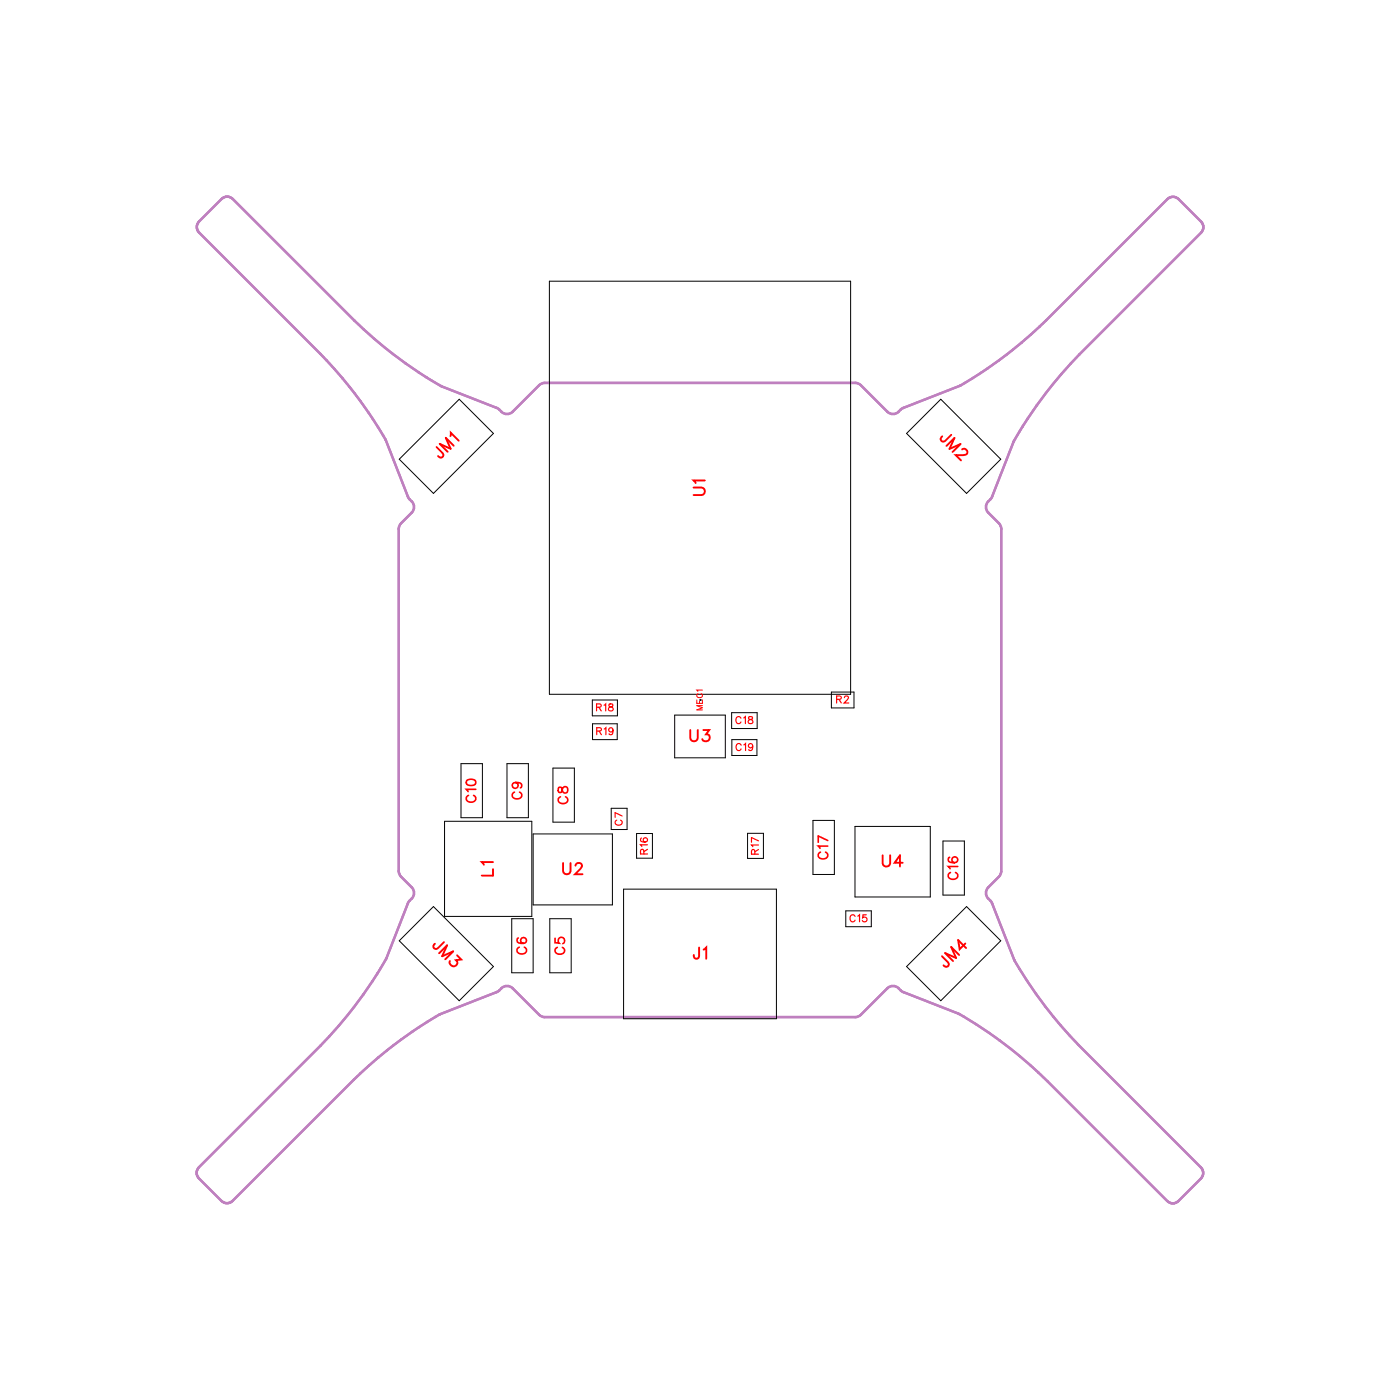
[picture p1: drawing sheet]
<svg xmlns="http://www.w3.org/2000/svg" width="88mm" height="88mm" viewBox="0 0 88 88" stroke-linecap="round" stroke-linejoin="round" font-family="sans-serif">
<path d="M34 24.3l.4-.1h19.5l.4 .1 1.7 1.7a.54 .54 0 0 0 .8-.2M34 24.3l-1.7 1.7a.83 .83 0 0 1-1-.3l-3.4-1.3a26.3 26.3 0 0 1-5.5-4.2l-7.7-7.6a.5 .5 0 0 0-.7 0l-1.4 1.4a.5 .5 0 0 0 0 .7l7.6 7.6a27 27 0 0 1 4.1 5.5l1.5 3.6a.69 .69 0 0 1 .2 .9l-.7 .7-.1 .4v21.5l.1 .4 .7 .7a.59 .59 0 0 1-.2 .9l-1.4 3.5a26.4 26.4 0 0 1-4.2 5.5l-7.6 7.7a.5 .5 0 0 0 0 .7l1.4 1.4a.5 .5 0 0 0 .7 0l7.6-7.6a27 27 0 0 1 5.5-4.1l3.6-1.5a.69 .69 0 0 1 .9-.2l1.7 1.7 .4 .2h19.5l.4-.2M56.8 25.8l3.8-1.5a27.4 27.4 0 0 0 5.4-4.1l7.6-7.6a.5 .5 0 0 1 .7 0l1.5 1.4a.5 .5 0 0 1 0 .7l-7.7 7.7a26.7 26.7 0 0 0-4.2 5.5l-1.4 3.5a.69 .69 0 0 0-.2 .9l.7 .7 .2 .4v21.5M62.5 56.8l1.5 3.7a27.1 27.1 0 0 0 4 5.4l7.7 7.7a.5 .5 0 0 1 0 .7l-1.4 1.5a.5 .5 0 0 1-.7 0l-7.5-7.6a27 27 0 0 0-5.7-4.3l-3.5-1.4a.69 .69 0 0 0-.9-.2l-1.7 1.7M63.2 54.9l-.2 .4-.7 .7a.54 .54 0 0 0 .2 .8" fill="none" stroke="#bf80bf" stroke-width=".15"/>
<g fill="none" stroke="#000" stroke-width=".06">
<path d="M34.7 17.7h19v26.1h-19zM25.2 29l3.8-3.8 2.1 2.1-3.8 3.8zM57.2 27.3l2.1-2.1 3.8 3.8-2.1 2.1zM27.3 57.2l3.8 3.8-2.1 2.1-3.8-3.8zM28 51.8h5.5v6h-5.5zM29.1 48.2h1.3v3.4h-1.3zM32 48.2h1.3v3.4h-1.3zM32.3 57.9h1.3v3.5h-1.3zM33.6 52.6h5v4.5h-5zM34.7 57.9h1.3v3.5h-1.3zM34.9 48.4h1.3v3.5h-1.3zM37.4 44.2h1.5v1h-1.5z"/>
<path d="M37.4 45.7h1.5v1h-1.5zM38.6 51h1v1.3h-1zM39.3 56.1h9.7v8.2h-9.7zM40.2 52.6h1v1.5h-1zM42.6 45.1h3.1v2.7h-3.1zM44.2 44.2h.1M46.1 45h1.7v1h-1.7zM46.2 46.7h1.5v1h-1.5zM47.2 52.6h1v1.5h-1zM51.3 51.7h1.3v3.5h-1.3zM52.4 43.7h1.5v1h-1.5zM53.3 57.5h1.7v1h-1.7z"/>
<path d="M53.9 52.1h4.8v4.5h-4.8zM59.5 53h1.3v3.5h-1.3zM61 57.2l2.1 2.1-3.8 3.8-2.1-2.1z"/>
</g>
<g fill="none" stroke="#f00" stroke-width=".12">
<path d="M27.5 28.2l.5 .5-.2 .2-.2-.1M28.4 27.5v-.2l.5 .5M28.6 28.1l-.5-.5 .3 .7-.7-.3 .5 .5M43.7 30.8h.6l.2 .2-.1 .2h-.7M44.5 30.3h-.8l.2 .2M59.7 28.1l.5-.5-.3 .7 .7-.3-.5 .5M60 27.4l-.5 .5-.2-.2 .1-.2M60.7 28.4l.2-.1 .1 .1v.2l-.2 .1h-.5l.3 .3M28 59.4l-.5 .5-.2-.2 .1-.2M31.1 54.4h-.7l.1 .1M31.1 54.8v.4h-.7M35.5 54.4v.5l.2 .2 .3-.1v-.6"/>
<path d="M36.3 54.6l.1-.2h.2l.1 .2-.1 .2-.3 .3h.4M43.5 46v.6l.2 .2 .3-.1v-.7M44.1 59.8v.6h-.3v-.2M44.4 46h.3l-.2 .3a.24 .24 0 0 1 .2 .4 .24 .24 0 0 1-.4-.1M44.4 59.9l.1-.1v.7M55.7 53.9v.6l.2 .2 .2-.1v-.7M56.9 54.4h-.5l.4-.5v.8M60.9 59.5l-.4 .4-.1-.6 .5 .5M27.7 60.1l.5-.5-.3 .7 .7-.3-.5 .5M28.8 60.3l.3 .2-.3 .1a.24 .24 0 0 1-.2 .4 .24 .24 0 0 1-.2-.4M59.4 60.3l.4 .5-.1 .2-.2-.1M60.5 60.2l-.5-.5 .3 .7-.7-.3 .5 .5"/>
</g>
<g fill="none" stroke="#f00" stroke-width=".1">
<path d="M29.4 49.2a.3 .3 0 0 1 .4-.1 .3 .3 0 0 1 .2 .4 .3 .3 0 0 1-.4 .1 .3 .3 0 0 1-.2-.4zM29.6 50.2a.22 .22 0 0 0-.2 .2 .22 .22 0 0 0 .2 .2h.2a.22 .22 0 0 0 .2-.2 .22 .22 0 0 0-.1-.2M30 49.8h-.6l.1 .1M32.5 50a.22 .22 0 0 0-.2 .2 .22 .22 0 0 0 .2 .2h.2a.22 .22 0 0 0 .2-.2 .22 .22 0 0 0-.1-.2M32.5 49.4a.18 .18 0 0 1 .2 .2 .18 .18 0 0 1-.3 .1 .18 .18 0 0 1 0-.3h.1a.28 .28 0 0 1 .4 .2l-.1 .1M32.7 59.2h-.1a.29 .29 0 0 0 .3 .3 .29 .29 0 0 0 .3-.2 .19 .19 0 0 0-.2-.2 .19 .19 0 0 0-.2 .2 .19 .19 0 0 0 .2 .2M32.8 59.7a.22 .22 0 0 0-.2 .3 .22 .22 0 0 0 .2 .2h.2a.22 .22 0 0 0 .2-.2 .22 .22 0 0 0-.1-.3M35 59.2v.3h.3a.21 .21 0 0 1 0-.3 .21 .21 0 0 1 .3 0 .21 .21 0 0 1-.1 .3M35.2 59.8a.22 .22 0 0 0-.2 .2 .22 .22 0 0 0 .2 .2h.2a.22 .22 0 0 0 .2-.2 .22 .22 0 0 0-.1-.2M35.2 49.7v.3h.2a.24 .24 0 0 1 .1-.3 .24 .24 0 0 1 .3 0v.2l-.1 .1-.2-.1-.1-.2zM35.4 50.3a.22 .22 0 0 0-.2 .2 .22 .22 0 0 0 .2 .2h.2a.22 .22 0 0 0 .2-.2 .22 .22 0 0 0-.1-.2M51.8 53.7a.22 .22 0 0 0-.2 .3 .22 .22 0 0 0 .2 .2h.2a.22 .22 0 0 0 .2-.2 .22 .22 0 0 0-.1-.3"/>
<path d="M52.2 53.4h-.6l.1 .1M52.2 53l-.6-.3v.4M59.9 54.1h-.1a.29 .29 0 0 0 .3 .4 .29 .29 0 0 0 .3-.3 .19 .19 0 0 0-.2-.2 .19 .19 0 0 0-.2 .2 .19 .19 0 0 0 .2 .2M60 55a.22 .22 0 0 0-.2 .3 .22 .22 0 0 0 .2 .2h.2a.22 .22 0 0 0 .2-.2 .22 .22 0 0 0-.1-.3M60.4 54.7h-.6l.1 .1"/>
</g>
<g fill="none" stroke="#f00" stroke-width=".07">
<path d="M37.6 44.6h.3v-.2h-.3v.4M37.6 46.1h.3v-.2h-.3v.4M37.8 44.6l.1 .2M37.8 46.1l.1 .2M38.1 44.5l.1-.1v.4M38.1 46l.1-.1v.4M38.4 44.4v.1a.23 .23 0 0 1 .2 .3h-.2a.18 .18 0 0 1 0-.2 .18 .18 0 0 1 .2-.1v-.1zM38.7 46a.14 .14 0 0 1-.2 .2 .16 .16 0 0 1-.1-.3 .14 .14 0 0 1 .2 .1v.3h-.2M38.9 51.7a.16 .16 0 0 0-.1 .2 .16 .16 0 0 0 .2 .1h.1a.16 .16 0 0 0 .1-.1 .16 .16 0 0 0-.1-.2M39.2 51.5l-.4-.2v.3M40.5 52.9h-.1a.19 .19 0 0 0 .2 .2 .19 .19 0 0 0 .2-.2 .14 .14 0 0 0-.2 0 .14 .14 0 0 0 .1 .2M40.6 53.9v-.3h-.2v.3h.4"/>
<path d="M40.8 53.3h-.4l.1 .1M40.8 53.6l-.2 .1M46.7 45.3a.16 .16 0 0 0-.2-.1 .16 .16 0 0 0-.1 .2v.1a.16 .16 0 0 0 .1 .1 .16 .16 0 0 0 .2-.1M46.7 47a.16 .16 0 0 0-.1-.1 .16 .16 0 0 0-.2 .2v.1a.16 .16 0 0 0 .2 .1 .16 .16 0 0 0 .1-.1M46.9 45.3l.1-.1v.4M46.9 47l.1-.1v.4M47.2 45.2v.1a.23 .23 0 0 1 .2 .3h-.2a.18 .18 0 0 1 0-.2 .18 .18 0 0 1 .2-.1v-.1zM47.5 47a.14 .14 0 0 1-.2 .2 .16 .16 0 0 1-.1-.3 .16 .16 0 0 1 .3 .1l-.1 .3h-.2M47.6 53.9v-.3h-.2v.3h.4M47.8 53.3h-.4l.1 .1M47.8 53.6l-.2 .1M47.8 53l-.4-.2v.3"/>
<path d="M52.8 44.1h.2v-.2h-.2v.4M52.9 44.1l.2 .2M53.3 44l.1-.1 .1 .1-.3 .3h.3M53.9 57.8a.16 .16 0 0 0-.2-.1 .16 .16 0 0 0-.1 .2v.1a.16 .16 0 0 0 .1 .1 .16 .16 0 0 0 .2-.1M54.1 57.8l.1-.1v.4M54.6 57.7h-.2v.2a.16 .16 0 0 1 .2 0 .16 .16 0 0 1 0 .2 .16 .16 0 0 1-.2 0"/>
</g>
<path d="M43.9 44.1v.3h.4v-.3M44 43.8a.13 .13 0 0 0-.1 .1 .13 .13 0 0 0 .2 .1h.1a.13 .13 0 0 0 .1-.1 .13 .13 0 0 0-.1-.1M44.1 44.2v.2M44.3 43.5h-.4l.1 .1M44.3 44.5h-.4l.4 .1-.4 .2h.4" fill="none" stroke="#f00" stroke-width=".06"/>
<g font-size="1.2" fill="#fff">
<text x="28" y="29.2" transform="rotate(-45 28 29.2)">JM1</text>
<text x="59" y="27.9" transform="rotate(45 59 27.9)">JM2</text>
<text x="44.8" y="31.3" transform="rotate(-90 44.8 31.3)">U1</text>
<text x="43.5" y="47.1">U3</text>
<text x="27" y="59.9" transform="rotate(45 27 59.9)">JM3</text>
<text x="31.4" y="55.3" transform="rotate(-90 31.4 55.3)">L1</text>
<text x="35.5" y="55.4">U2</text>
<text x="55.6" y="55">U4</text>
<text x="43.7" y="60.8">J1</text>
<text x="59.8" y="61.3" transform="rotate(-45 59.8 61.3)">JM4</text>
</g>
<g font-size="1" fill="#fff">
<text x="30.3" y="50.6" transform="rotate(-90 30.3 50.6)">C10</text>
<text x="33.2" y="50.4" transform="rotate(-90 33.2 50.4)">C9</text>
<text x="36.1" y="50.7" transform="rotate(-90 36.1 50.7)">C8</text>
<text x="52.5" y="54.2" transform="rotate(-90 52.5 54.2)">C17</text>
<text x="60.7" y="55.5" transform="rotate(-90 60.7 55.5)">C16</text>
<text x="33.5" y="60.2" transform="rotate(-90 33.5 60.2)">C6</text>
<text x="35.9" y="60.2" transform="rotate(-90 35.9 60.2)">C5</text>
</g>
<g font-size=".8" fill="#fff">
<text x="37.6" y="45">R18</text>
<text x="37.6" y="46.5">R19</text>
<text x="46.4" y="45.8">C18</text>
<text x="46.4" y="47.5">C19</text>
<text x="52.7" y="44.5">R2</text>
<text x="39.4" y="52.1" transform="rotate(-90 39.4 52.1)">C7</text>
<text x="41" y="53.9" transform="rotate(-90 41 53.9)">R16</text>
<text x="48" y="53.9" transform="rotate(-90 48 53.9)">R17</text>
<text x="53.6" y="58.3">C15</text>
</g>
<text font-size=".6" fill="#fff" x="44.5" y="44.8" transform="rotate(-90 44.5 44.8)">MEC1</text>
</svg>
